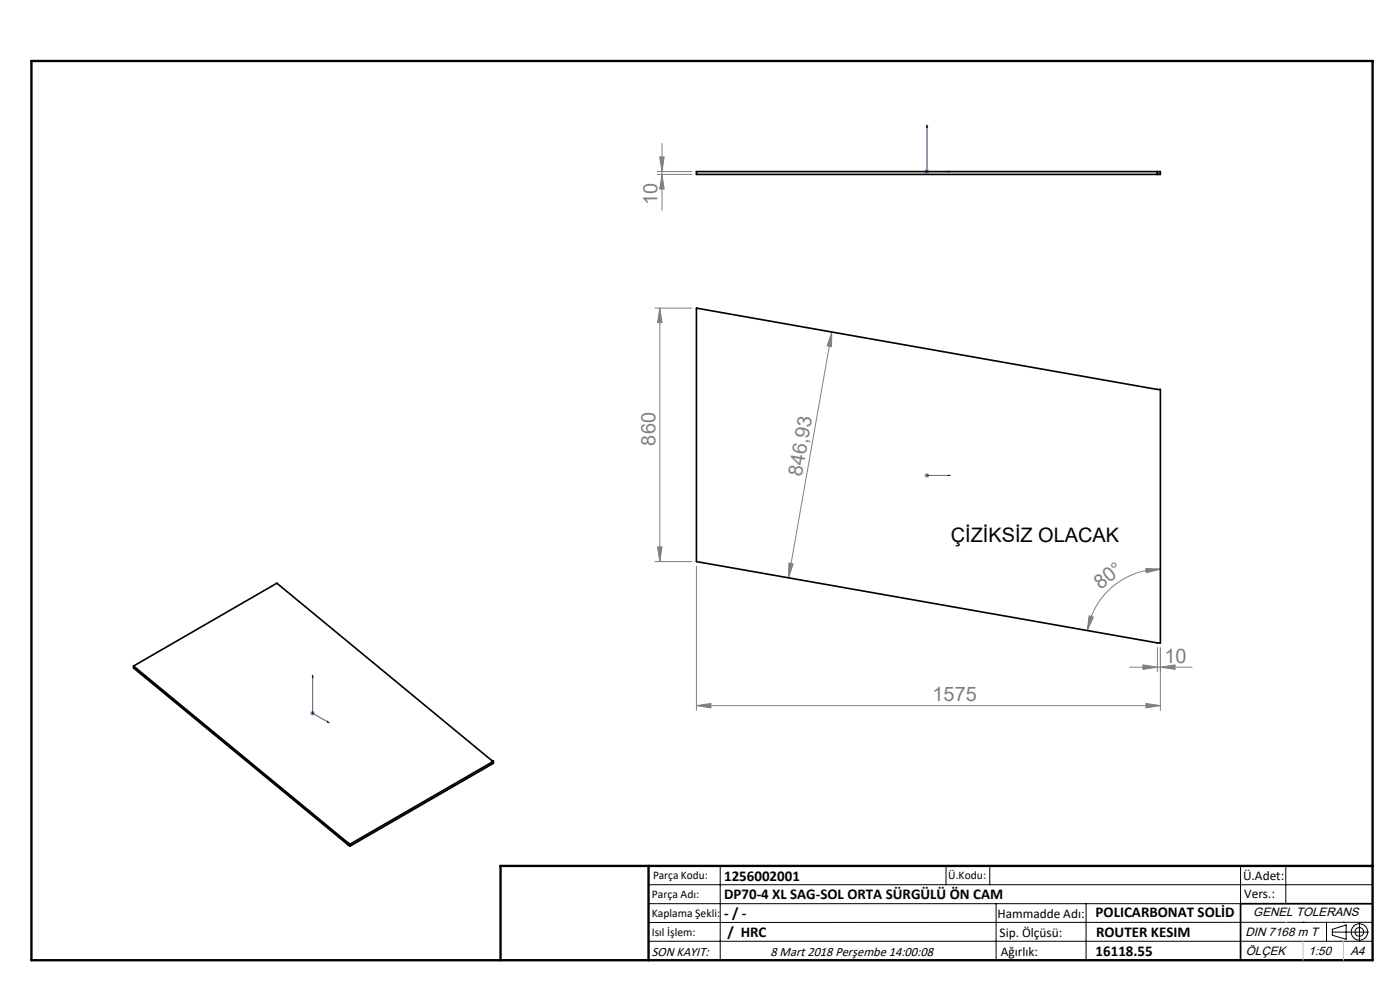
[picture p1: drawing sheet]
<svg xmlns="http://www.w3.org/2000/svg" width="297mm" height="210mm" viewBox="0 0 297 210" stroke-linecap="round" stroke-linejoin="round" font-family="sans-serif">
<g fill="none" stroke="#000" stroke-width=".21">
<path d="M137.6 187.7h153.6M137.6 191.7h153.6M137.6 199.7h153.6M152.8 183.7v20M200.7 183.7v4M210 183.7v4M211.3 191.7v12M230.4 191.7v12M263.2 183.7v20M272.8 183.7v8M276.4 195.6h.1M281.4 195.6v4.1"/>
<path d="M282.6 197.7h7.8M282.6 197.1l3-.9v3l-3-.8zM285 195.6h.1M288.4 195.8v3.8M291.2 195.6l-153.6 .1"/>
<circle cx="288.4" cy="197.7" r="1.74"/>
<circle cx="288.4" cy="197.7" r=".93"/>
</g>
<path d="M196.6 26.5l.2 .5h-.3zM196.6 26.5v9.9h5M201.1 36.3l.5 .1-.5 .1zM196.5 100.9h.3zM196.6 100.9h.1M196.6 100.9h5M201.6 100.9h-.5h.5M66.3 143.2l.1 .5-.1-.1zM66.3 143.2v8.1l3.5 2M69.5 153l.3 .3-.3-.1z" fill="none" stroke="#00f" stroke-width=".21"/>
<g fill="none" stroke="#808080" stroke-width=".21">
<path d="M139.4 36.4h7.4M139.4 37h7.4M139.9 33.3h1l-.5 3.1zM140.4 37l.5 3.1h-1zM140.4 30.4v14.2M196.1 36.4h1M196.3 36l.7 .8M196.6 35.9v1M197 36l-.7 .8M139 65.4h7.8M140 65.4l.4 3h-.9zM140 65.4v53.7"/>
<path d="M176.5 70.4l-.1 3.1-.9-.1zM176.5 70.4l-9.2 52.1M139 119.1h7.8M139.5 116h.9l-.4 3.1zM167.4 119.4l.9 .2-1 2.9zM196.1 100.9h1M196.3 100.5l.7 .7M196.6 100.4v.9M197 100.5l-.7 .7M147.7 120.1v30.6M231 130.6l1 .3-1.3 2.8zM243.1 120.6l3.1 .1-3 .8z"/>
<path d="M245.5 137.4v5.1M246.2 137.4v13.3M246.2 120.7a15.7 15.7 0 0 0-15.5 13M65.8 151.3h1M66 150.9l.7 .8M66.3 150.8v1M66.7 150.9l-.7 .8M147.7 149.7l3.1-.5v1zM147.7 149.7h98.5M239.6 141.5h13.3M242.5 141l3 .5-3 .5zM243.1 149.2l3.1 .5-3.1 .5z"/>
<path d="M246.2 141.5l3.1-.5v1z"/>
</g>
<path d="M106.2 203.7h185" fill="none" stroke="#000" stroke-width=".25"/>
<path d="M291.2 191.7h-28v12" fill="none" stroke="#000" stroke-width=".35"/>
<path d="M6.7 12.9h284.5v190.8h-284.5zM137.6 183.7v20M291.2 183.7h-185v20" fill="none" stroke="#000" stroke-width=".5"/>
<path d="M272.8 195.6h.1M276.4 199.7v4M285 199.7v4" fill="none" stroke="#c0c0c0" stroke-width=".21"/>
<g fill="#00f">
<path d="M201.1 100.9h.5zM196.5 100.9h.3z"/>
<path d="M201.1 36.3l.5 .1-.5 .1zM196.6 26.5l.2 .5h-.3z"/>
<path d="M69.5 153l.3 .3-.3-.1zM66.3 143.2l.1 .5-.1-.1z"/>
</g>
<g fill="#808080">
<path d="M147.7 149.7l3.1-.5v1zM243.1 149.2l3.1 .5-3.1 .5z"/>
<path d="M246.2 141.5l3.1-.5v1zM242.5 141l3 .5-3 .5z"/>
<path d="M243.1 120.6l3.1 .1-3 .8zM231 130.6l1 .3-1.3 2.8z"/>
<path d="M176.5 70.4l-.1 3.1-.9-.1zM167.4 119.4l.9 .2-1 2.9z"/>
<path d="M140 65.4l.4 3h-.9zM139.5 116h.9l-.4 3.1zM139.9 33.3h1l-.5 3.1zM140.4 37l.5 3.1h-1z"/>
</g>
<path d="M147.7 36.4h98.5v.6h-98.5zM245.5 36.4v.6M147.7 65.4l97.8 17.2h.7v53.8h-.7l-97.8-17.3zM28.3 141.3l30.4-17.6 46 37.8M28.3 141.3l45.6 37.5M28.3 141.3v.4l45.6 37.6M73.9 178.8l.4 .3M73.9 179.3l.4 .2M73.9 178.8v.5M74.3 179.1v.4M104.7 161.5l-30.4 17.6M104.7 161.5v.4l-30.4 17.6" fill="none" stroke="#000" stroke-width=".35"/>
<g font-size="4.2" fill="#808080">
<text x="139.5" y="43.4" transform="rotate(-90 139.5 43.4)">10</text>
<text x="139" y="94.5" transform="rotate(-90 139 94.5)">860</text>
<text x="170.1" y="101.2" transform="rotate(-80 170.1 101.2)">846,93</text>
<text x="233.5" y="125.2" transform="rotate(-38 233.5 125.2)">80°</text>
<text x="247" y="140.6">10</text>
<text x="197.8" y="148.7">1575</text>
</g>
<text font-size="4.2" x="201.7" y="114.9">ÇİZİKSİZ OLACAK</text>
<g font-size="3.2">
<text x="153.6" y="190.8">DP70-4 XL SAG-SOL ORTA SÜRGÜLÜ ÖN CAM</text>
<text x="153.6" y="186.8">1256002001</text>
<text x="153.6" y="194.8">- / -</text>
<text x="232.4" y="194.5">POLICARBONAT SOLİD</text>
<text x="154.3" y="198.8">/ HRC</text>
<text x="232.4" y="202.8">16118.55</text>
<text x="232.5" y="198.8">ROUTER KESIM</text>
</g>
<g font-size="2.8">
<text x="263.7" y="186.7">Ü.Adet:</text>
<text x="263.9" y="190.5">Vers.:</text>
<text x="211.6" y="194.8">Hammadde Adı:</text>
<text x="138.3" y="202.8">SON KAYIT:</text>
<text x="163.4" y="202.8">8 Mart 2018 Perşembe 14:00:08</text>
<text x="212.1" y="198.7">Sip. Ölçüsü:</text>
<text x="212.3" y="202.7">Ağırlık:</text>
</g>
<g font-size="2.6">
<text x="265.9" y="194.4">GENEL TOLERANS</text>
<text x="264.2" y="198.5">DIN 7168 m T</text>
<text x="264.3" y="202.6">ÖLÇEK</text>
<text x="277.6" y="202.6">1:50</text>
<text x="286.5" y="202.6">A4</text>
</g>
<g font-size="2.5">
<text x="138.3" y="190.5">Parça Adı:</text>
<text x="138.5" y="186.5">Parça Kodu:</text>
<text x="201.2" y="186.5">Ü.Kodu:</text>
<text x="138.3" y="194.5">Kaplama Şekli:</text>
<text x="138.3" y="198.6">Isıl İşlem:</text>
</g>
</svg>
